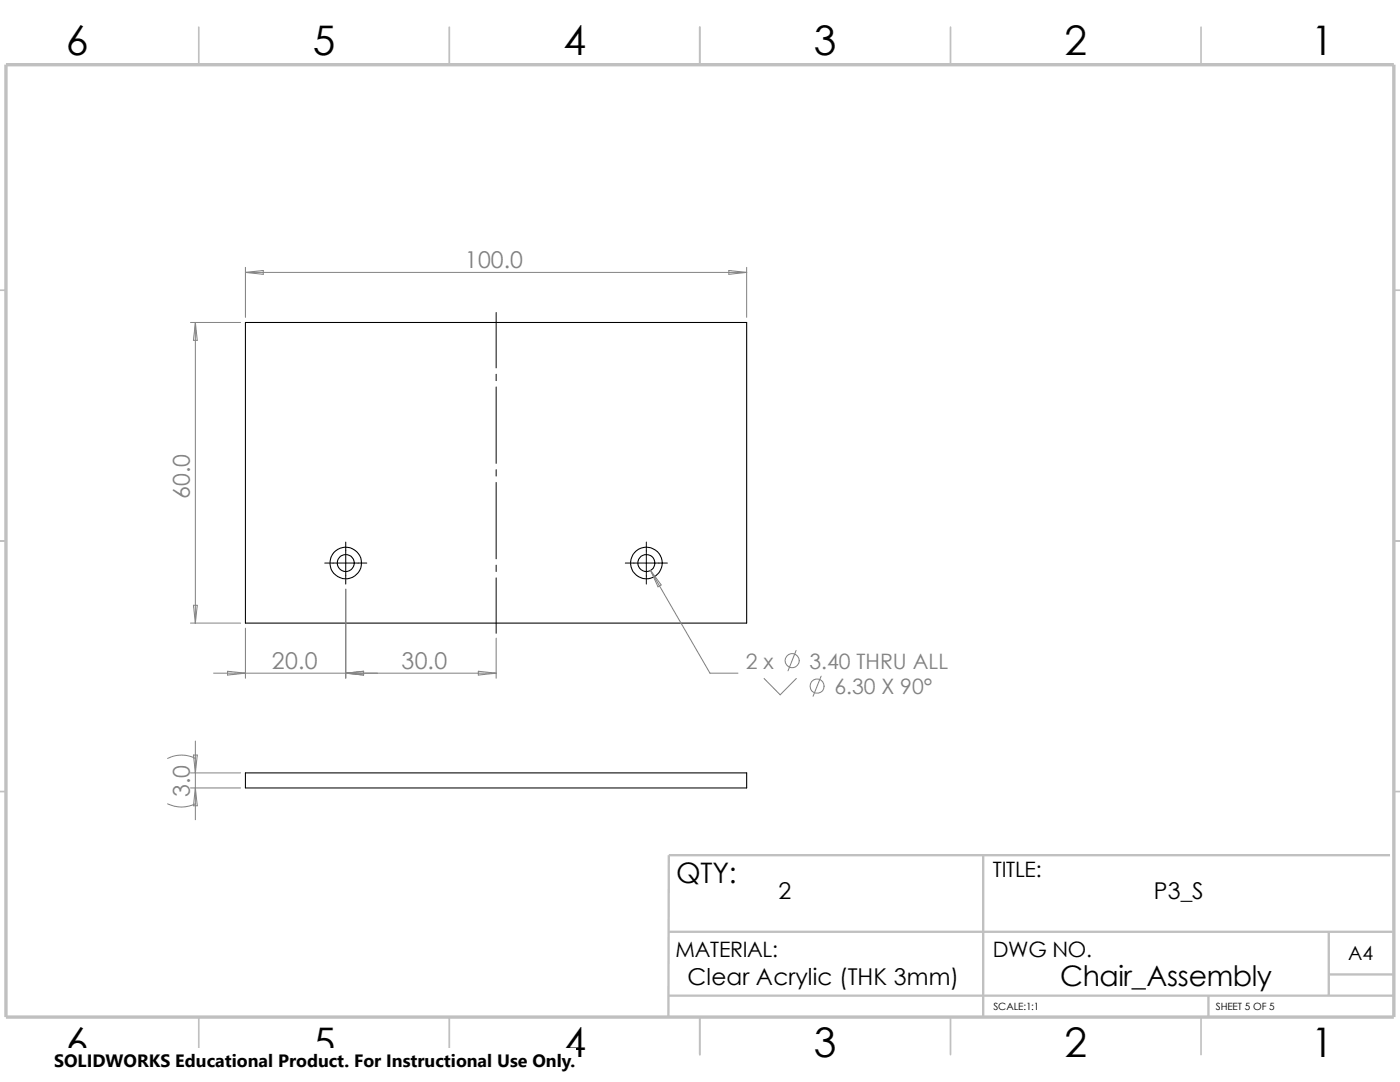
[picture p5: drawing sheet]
<svg xmlns="http://www.w3.org/2000/svg" width="279mm" height="216mm" viewBox="0 0 279 216" stroke-linecap="round" stroke-linejoin="round" font-family="sans-serif">
<g fill="none" stroke="#c0c0c0" stroke-width=".34">
<path d="M39.7 5.4v7.5M89.7 5.4v7.5M139.7 5.4v7.5M189.7 5.4v7.5M239.7 5.4v7.5M-.1 57.9h1.3M278.2 57.9h1.2M-.1 107.9h1.3M278.2 107.9h1.2M-.1 157.9h1.3M278.2 157.9h1.2M39.7 202.9v7.5"/>
<path d="M89.7 202.9v7.5M139.7 202.9v7.5M189.7 202.9v7.5M239.7 202.9v7.5"/>
</g>
<path d="M196.2 170.6v32.3M277.4 170.6h-143.9l-.1 32.3M133.4 198.7h144.8M133.4 185.9h144.5M241.2 198.7v4.2M265.2 194.4h13M265.2 185.9v12.8" fill="none" stroke="#c0c0c0" stroke-width=".47"/>
<path d="M1.2 12.9h277v190h-277z" fill="none" stroke="#c0c0c0" stroke-width=".68" stroke-linecap="butt"/>
<g fill="none" stroke="#000" stroke-width=".21">
<path d="M49 64.3h100v60h-100zM49 154.2h100v3h-100z"/>
<circle cx="69" cy="112.3" r="3.1"/>
<circle cx="69" cy="112.4" r="1.69"/>
<circle cx="129" cy="112.4" r="1.69"/>
<circle cx="129" cy="112.3" r="3.2"/>
</g>
<g fill="none" stroke="#808080" stroke-width=".2">
<path d="M49 53.3v10M49 54.4h100M49 54.4l3.5-.4v.7zM145.5 54l3.5 .4-3.5 .3zM149 53.3v10M38 64.3h10M39 64.3v60M39 64.3l.4 3.6h-.8zM69 117.6v17.7M129.8 113.8l11.9 20.5h5.6M129.8 113.8l2.2 2.9-.7 .4zM38 124.3h10"/>
<path d="M38.6 120.8h.8l-.4 3.5zM42.6 134.3h56.4M45.4 133.9l3.6 .4-3.6 .4zM49 125.3v10M69 134.3l3.6-.4v.8zM95.5 133.9l3.5 .4-3.5 .4zM99 127.3v8M152.5 135.4l3.2 3.2 3.2-3.2M158.9 129.8l-1.6 4.1M163.9 134.9l-1.6 4M33.4 151.3a6 6 0 0 1 5.6 0M38 154.2h10"/>
<path d="M38 157.2h10M38.6 150.7h.8l-.4 3.5zM39 147.9v15.7M39 157.2l.4 3.6h-.8zM33.4 160.4a6.4 6.4 0 0 0 5.6 0"/>
<circle cx="158.1" cy="131.8" r="1.41"/>
<circle cx="163.1" cy="136.9" r="1.41"/>
</g>
<path d="M99 62.4v11M99 74.7v1.2M99 77.2v15.3M99 93.7v1.3M99 96.3v15.2M64.8 112.4h8.4M69 108.2v8.3M99 112.8v1.2M99 115.3v11.1M124.8 112.4h8.4M129 108.2v8.3" fill="none" stroke="#000" stroke-width=".2"/>
<path d="M10.8 209.2h104.1v6.7h-104.1z" fill="#fff"/>
<g font-size="8.1">
<text x="13.2" y="10.9">6</text>
<text x="62.4" y="10.9">5</text>
<text x="112.4" y="10.9">4</text>
<text x="162.4" y="10.9">3</text>
<text x="212.4" y="10.9">2</text>
<text x="261.7" y="10.9">1</text>
<text x="13.2" y="210.9">6</text>
<text x="62.4" y="210.9">5</text>
<text x="112.4" y="210.9">4</text>
<text x="162.4" y="210.9">3</text>
<text x="212.4" y="210.9">2</text>
<text x="261.7" y="210.9">1</text>
</g>
<g font-size="5.6">
<text x="135" y="176.1">QTY:</text>
<text x="211.6" y="196.7">Chair_Assembly</text>
</g>
<g font-size="4.6" fill="#808080">
<text x="92.8" y="53.4">100.0</text>
<text x="37.9" y="99.6" transform="rotate(-90 37.9 99.6)">60.0</text>
<text x="54.3" y="133.4">20.0</text>
<text x="80.1" y="133.4">30.0</text>
<text x="37.9" y="159.1" transform="rotate(-90 37.9 159.1)">3.0</text>
</g>
<g font-size="4.6">
<text x="155.4" y="179.4">2</text>
<text x="230.3" y="179.4">P3_S</text>
<text x="137.2" y="196.6">Clear Acrylic (THK 3mm)</text>
</g>
<g font-size="4.2" fill="#808080">
<text x="148.8" y="133.4">2 x</text>
<text x="161.5" y="133.4">3.40 THRU ALL</text>
<text x="166.5" y="138.6">6.30 X 90°</text>
</g>
<g font-size="4.2">
<text x="198.1" y="175.1">TITLE:</text>
<text x="134.8" y="191">MATERIAL:</text>
<text x="198.1" y="191">DWG NO.</text>
</g>
<text font-size="3.9" x="269.1" y="191.5">A4</text>
<text font-size="3.6" x="10.8" y="213">SOLIDWORKS Educational Product. For Instructional Use Only.</text>
<g font-size="2">
<text x="198.2" y="201.6">SCALE:1:1</text>
<text x="242.7" y="201.6">SHEET 5 OF 5</text>
</g>
</svg>
